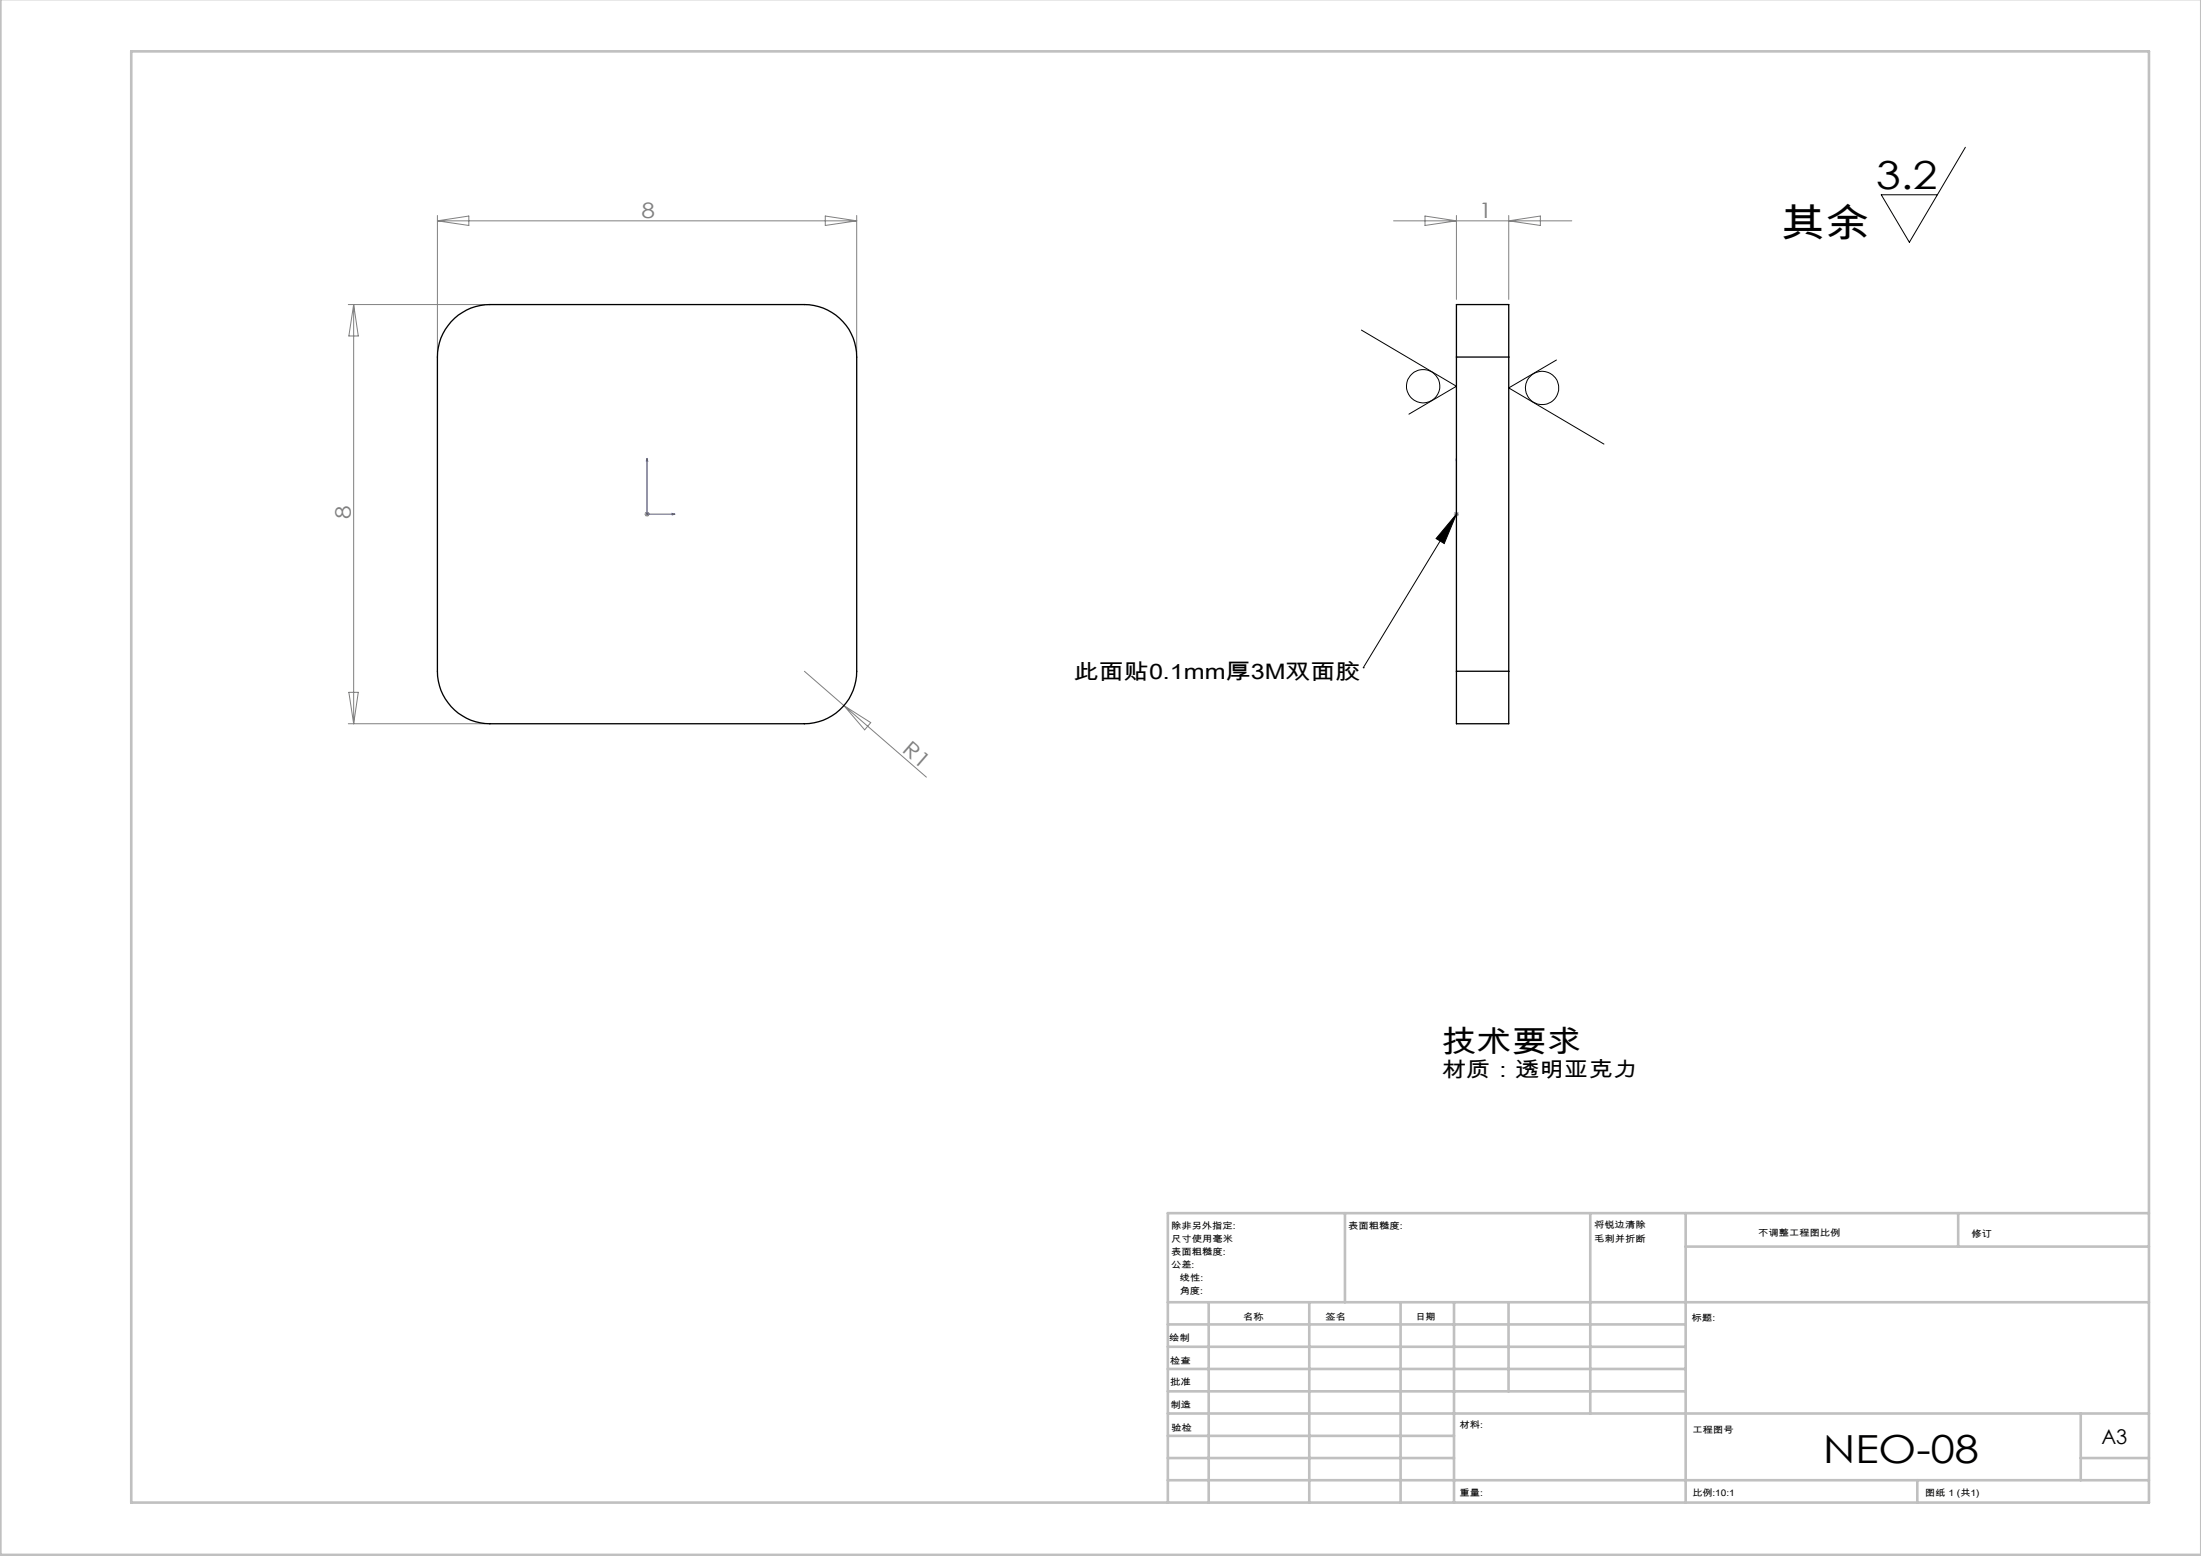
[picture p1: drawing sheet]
<svg xmlns="http://www.w3.org/2000/svg" width="420mm" height="297mm" viewBox="0 0 420 297" stroke-linecap="round" stroke-linejoin="round" font-family="sans-serif">
<g fill="none" stroke="#000" stroke-width=".19">
<path d="M375 28.1l-10.7 18.1-5.3-9h10.7M259.8 63l18.1 10.7-9 5.4M297 68.7l-9.1 5.3 18.2 10.8M277.9 98.1l-2.3 5.6-1.6-.9zM277.9 98.1l-17.8 29.4M260.1 127.5h.1"/>
<circle cx="271.6" cy="73.7" r="3.2"/>
<circle cx="294.3" cy="74" r="3.2"/>
</g>
<path d="M123.5 87.5l.1 .5h-.3zM123.5 87.5v10.6h5.3M128.3 98l.5 .1-.5 .2zM277.9 98v.3zM277.9 87.5v.5v-.5M277.9 98.1h.1M277.9 87.5v10.6" fill="none" stroke="#00f" stroke-width=".19"/>
<g fill="none" stroke="#808080" stroke-width=".19">
<path d="M66.5 58.1h26M67.5 58.1v80M67.5 58.1l.9 6h-1.8zM83.5 42.2h80M83.5 41.1v26M83.5 42.2l6-1v1.8zM157.5 41.2l6 1-6 .8zM163.5 41.1v26M265.9 42.2h34M271.9 41.2l6 1-6 .8zM277.9 41.1v16M287.9 41.1v16"/>
<path d="M287.9 42.2l6-1v1.8zM123 98.1h1M123.1 97.8l.7 .7M123.5 97.6v1M123.8 97.8l-.7 .7M277.4 98.1h1M277.6 97.8l.7 .7M277.9 97.6v1M278.3 97.8l-.7 .7M66.5 138.1h26M66.6 132.1h1.8l-.9 6zM153.5 128.1l23.3 20.2"/>
<path d="M161 134.7l5.2 3.2-1.2 1.4z"/>
</g>
<g fill="none" stroke="#c0c0c0" stroke-width=".5">
<path d="M.1 -.1v296.9h419.9M25 9.8h385.1v277h-385.1zM256.6 231.6v17M303.5 231.6v38.2M321.7 231.6v55.2M321.7 237.9h88.4M373.7 231.6v6.3M410.1 231.6h-187.3v55.2M222.8 248.6h187.3M222.8 257.1h98.9M222.8 252.8h98.9M230.6 248.6v38.2"/>
<path d="M249.8 248.6v38.2M267.3 248.6v38.2M277.5 248.6v38.2M287.9 248.6v17M222.8 265.6h98.9M222.8 261.3h98.9M222.8 278.3h54.7M222.8 274.1h54.7M222.8 269.8h187.3M397.1 278.3h13M397.1 269.8v12.7M222.8 282.5h187.3"/>
<path d="M365.9 282.5v4.3"/>
</g>
<path d="M277.9 98.1l-2.3 5.6-1.6-.9z" fill="#000"/>
<g fill="#00f">
<path d="M128.3 98l.5 .1-.5 .2zM123.5 87.5l.1 .5h-.3z"/>
<path d="M277.9 98v.3zM277.9 87.5v.5z"/>
</g>
<path d="M86.7 60.7a9.8 9.8 0 0 1 6.8-2.6h60a10 10 0 0 1 10 10.1v59.9a10 10 0 0 1-10 10h-60a10 10 0 0 1-10-10v-59.9a9.9 9.9 0 0 1 3.2-7.5zM277.9 68.2v-10.1h10v10.1M277.9 68.2h10M277.9 68.2v59.9M287.9 68.2v59.9M277.9 128.1v10h10v-10M277.9 128.1h10" fill="none" stroke="#000" stroke-width=".25"/>
<g font-size="7.4">
<text x="358" y="36.1">3.2</text>
<text x="339.8" y="45.2">其余</text>
<text x="347.9" y="279.3">NEO-08</text>
</g>
<text font-size="5.8" x="275.2" y="200.7">技术要求</text>
<g font-size="4.1" fill="#808080">
<text x="122.4" y="41.6">8</text>
<text x="282.2" y="41.6">1</text>
<text x="66.9" y="99" transform="rotate(-90 66.9 99)">8</text>
<text x="171.9" y="143.4" transform="rotate(41 171.9 143.4)">R1</text>
</g>
<g font-size="4.1">
<text x="204.9" y="129.6">此面贴0.1mm厚3M双面胶</text>
<text x="275.2" y="205.5">材质：透明亚克力</text>
</g>
<text font-size="3.9" x="401" y="275.7">A3</text>
<g font-size="1.7">
<text x="223.5" y="234.6">除非另外指定:</text>
<text x="223.5" y="237.1">尺寸使用毫米</text>
<text x="223.5" y="239.6">表面粗糙度:</text>
<text x="257.3" y="234.6">表面粗糙度:</text>
<text x="304.2" y="234.5">将锐边清除</text>
<text x="304.2" y="237">毛刺并折断</text>
<text x="335.5" y="235.9">不调整工程图比例</text>
<text x="376.2" y="236.1">修订</text>
<text x="223.5" y="242.1">公差:</text>
<text x="225.1" y="244.6">线性:</text>
<text x="225.1" y="247.1">角度:</text>
<text x="237.2" y="252">名称</text>
<text x="252.9" y="251.9">签名</text>
<text x="270.1" y="251.9">日期</text>
<text x="223.1" y="256">绘制</text>
<text x="322.8" y="252.2">标题:</text>
<text x="223.3" y="260.3">检查</text>
<text x="223.3" y="264.4">批准</text>
<text x="223.3" y="268.7">制造</text>
<text x="223.6" y="273.1">验检</text>
<text x="278.5" y="272.5">材料:</text>
<text x="323" y="273.6">工程图号</text>
<text x="278.5" y="285.5">重量:</text>
<text x="323" y="285.6">比例:10:1</text>
<text x="367.4" y="285.6">图纸 1 (共1)</text>
</g>
</svg>
